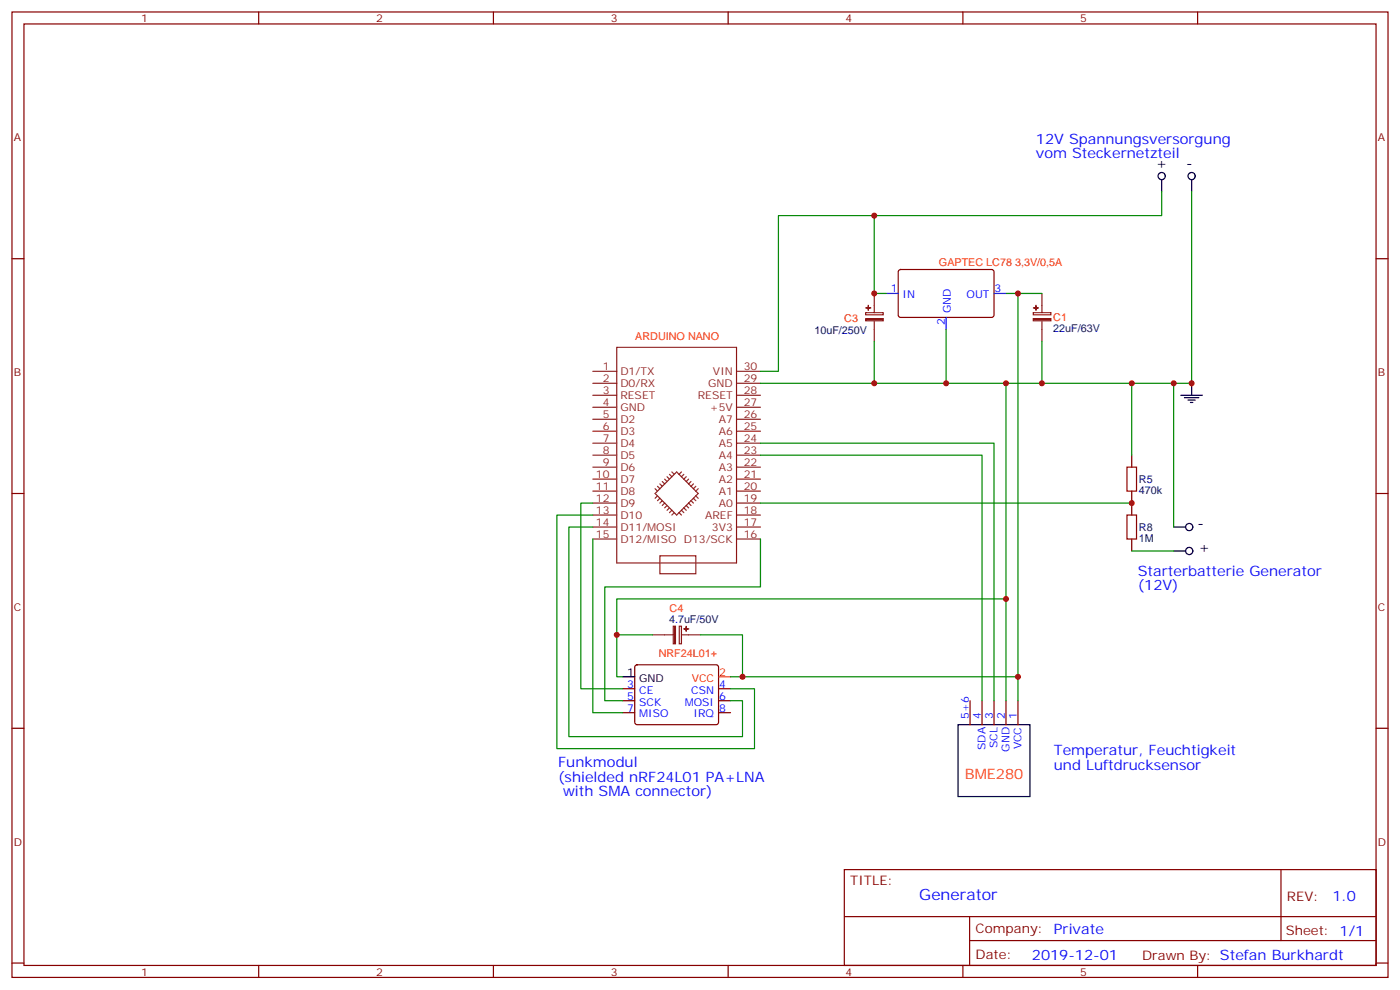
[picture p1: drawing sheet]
<svg xmlns="http://www.w3.org/2000/svg" width="412mm" height="292mm" viewBox="0 0 412 292" stroke-linecap="round" stroke-linejoin="round" font-family="sans-serif">
<g fill="none" stroke="#870000" stroke-width=".35">
<path d="M3.5 3.5h405.4v284.4h-405.4zM7.1 7.1h398.2v277.2h-398.2zM76.2 3.5v3.6M145.3 3.5v3.6M214.5 3.5v3.6M283.6 3.5v3.6M352.8 3.5v3.6M3.5 76.2h3.6M264.8 79.6l.5-.2h27.1l.4 .7-.1 13-.6 .4-27.1-.1-.4-.6v-12.7zM405.3 76.2h3.6M333.4 134.1v3.5M3.5 145.3h3.6"/>
<path d="M333.4 144.6v7.1M333.4 158.8v3.5M405.3 145.3h3.6M187.2 196l.5-.2h23.3l.5 .2 .2 .5-.1 16.5-.6 .4h-23.6l-.4-.7v-16.2zM3.5 214.5h3.6M183.4 202.8h3.6M183.4 206.4h3.6M183.4 209.9h3.6M211.7 202.8h3.5M211.7 206.4h3.5M211.7 209.9h3.5M285.8 206.4v7"/>
<path d="M289.3 206.4v7M292.8 206.4v7M296.3 206.4v7M299.9 206.4v7M405.3 214.5h3.6M248.7 256.1h156.6v28.2h-156.6zM377.3 256.1v20.9M248.7 270h156.5M285.6 277h119.6M285.6 270v14.1M3.5 283.6h3.6M76.2 284.3v3.6"/>
<path d="M145.3 284.3v3.6M214.5 284.3v3.6M283.6 284.3v3.6M352.8 284.3v3.6M405.3 283.6h3.6"/>
</g>
<g fill="none" stroke="#8c2424" stroke-width=".35">
<path d="M255 92.1h5.2v.6h-5.2zM257.5 86.4v5.7M257.5 94.5v6M304.4 92.1h5.2v.6h-5.2zM306.9 86.4v5.7M306.9 94.5v6M174.6 119.9h7.1M174.6 116.4h7.1M174.6 112.9h7.1M174.6 109.4h7.1M181.7 102.3h35.3v63.5h-35.3zM217 119.9h7"/>
<path d="M217 116.4h7M217 112.9h7M217 109.4h7M174.6 137.6h7.1M174.6 134.1h7.1M174.6 130.5h7.1M174.6 127h7.1M174.6 123.5h7.1M197.2 139.7l.7 .7M197.9 139l.7 .7M200.7 139l-.7 .7M201.4 139.7l-.7 .7"/>
<path d="M217 137.6h7M217 134.1h7M217 130.5h7M217 127h7M217 123.5h7M174.6 155.2h7.1M174.6 151.7h7.1M174.6 148.2h7.1M174.6 144.6h7.1M174.6 141.1h7.1M174.6 158.8h7.1M193 145.3l6.3-6.3 6.4 6.3-6.4 6.4z"/>
<path d="M193 143.9l.7 .7M193.7 143.2l.7 .7M193.7 146.1l-.7 .7M194.4 142.5l.7 .7M194.4 146.8l-.7 .7M195.1 141.8l.7 .7M195.1 147.5l-.7 .7M195.8 148.2l-.7 .7M195.8 141.1l.7 .7M196.5 140.4l.7 .7M196.5 148.9l-.7 .7M197.2 149.6l-.7 .7"/>
<path d="M197.9 150.3l-.7 .7M198.6 151l-.7 .7M200 151l.7 .7M200.7 150.3l.7 .7M201.4 149.6l.7 .7M202.1 148.9l.7 .7M202.1 140.4l-.7 .7M202.8 148.2l.8 .7M202.8 141.1l-.7 .7M203.6 147.5l.7 .7M203.6 141.8l-.8 .7M204.3 146.8l.7 .7"/>
<path d="M204.3 142.5l-.7 .7M205 146.1l.7 .7M205 143.2l-.7 .7M205.7 143.9l-.7 .7M217 155.2h7M217 151.7h7M217 148.2h7M217 144.6h7M217 141.1h7M217 158.8h7M194.4 163.7h10.6v5.3h-10.6zM192.3 187h6"/>
<path d="M200.1 184.4h.6v5.2h-.6zM200.7 187h5.7"/>
</g>
<path d="M332 137.6h2.8v7h-2.8zM332 151.7h2.8v7.1h-2.8z" fill="none" stroke="#a10000" stroke-width=".35"/>
<g fill="#8c2424" stroke="#8c2424" stroke-width=".35">
<path d="M304.4 93.8h5.2v.7h-5.2z"/>
<path d="M304.4 90.7h1.5z"/>
<path d="M305.2 90v1.4z"/>
<path d="M255 93.8h5.2v.7h-5.2z"/>
<path d="M255.1 90.7h1.4z"/>
<path d="M255.8 90v1.4z"/>
<path d="M198.3 184.4h.7v5.2h-.7z"/>
<path d="M202.1 184.5v1.4z"/>
<path d="M201.4 185.2h1.4z"/>
</g>
<path d="M261.1 86.4h3.5M278.7 93.5v3.5M292.8 86.4h3.5" fill="none" stroke="#00f" stroke-width=".35"/>
<g fill="none" stroke="#000" stroke-width=".35">
<path d="M342.2 52.9v3.5M351 52.9v3.5M347.8 116.4h6.4M348.9 117.1h4.2M350 117.8h2.1M350.7 118.5h.7M351 112.9v3.5M345.7 155.2h3.5M345.7 162.3h3.5M183.4 199.3h3.6M282.2 213.4h21.2v21.2h-21.2z"/>
<circle cx="342.2" cy="51.9" r="1.06"/>
<circle cx="351" cy="51.9" r="1.06"/>
<circle cx="350.3" cy="155.2" r="1.06"/>
<circle cx="350.3" cy="162.3" r="1.06"/>
</g>
<path d="M211.7 199.3h3.5" fill="none" stroke="#f00" stroke-width=".35"/>
<g fill="none" stroke="#008700" stroke-width=".35">
<path d="M342.2 56.4v7.1h-84.7v22.9h3.6M351 56.4v56.5h-44.1M257.5 63.5h-28.2v45.9h-5.3M278.7 97v15.9h28.2v-12.4M296.3 86.4h10.6M299.9 86.4v112.9h-84.7M224 112.9h54.7M257.5 100.5v12.4M296.3 112.9v63.5h-114.6v22.9h1.7M333.4 112.9v21.2M345.7 112.9v42.3M224 130.5h68.8v75.9"/>
<path d="M224 134.1h65.3v72.3M174.6 148.2h-3.5v54.6h12.3M174.6 158.8v51.1h8.8M174.6 155.2h-7v61.8h51.1v-10.6h-3.5M174.6 151.7h-10.6v68.8h58.2v-17.7h-7M224 158.8v14.1h-45.8v33.5h5.2M224 148.2h109.4M296.3 176.4v30M333.4 162.3h12.3M181.7 187h10.6M206.4 187h12.3v12.3M299.9 199.3v7.1"/>
</g>
<g fill="#c00">
<circle cx="257.5" cy="86.4" r=".88"/>
<circle cx="351" cy="112.9" r=".88"/>
<circle cx="306.9" cy="112.9" r=".88"/>
<circle cx="278.7" cy="112.9" r=".88"/>
<circle cx="257.5" cy="112.9" r=".88"/>
<circle cx="345.7" cy="112.9" r=".88"/>
<circle cx="333.4" cy="148.2" r=".88"/>
<circle cx="333.4" cy="112.9" r=".88"/>
<circle cx="257.5" cy="63.5" r=".88"/>
<circle cx="218.7" cy="199.3" r=".88"/>
<circle cx="299.9" cy="86.4" r=".88"/>
<circle cx="296.3" cy="112.9" r=".88"/>
<circle cx="181.7" cy="187" r=".88"/>
<circle cx="299.9" cy="199.3" r=".88"/>
<circle cx="296.3" cy="176.4" r=".88"/>
</g>
<text font-size="4.6" fill="#00f" x="270.8" y="265.1">Generator</text>
<g font-size="4.2" fill="#00f">
<text x="305.2" y="42.3">12V Spannungsversorgung</text>
<text x="305.2" y="46.6">vom Steckernetzteil</text>
<text x="335.1" y="169.6">Starterbatterie Generator</text>
<text x="335.1" y="173.8">(12V)</text>
<text x="164.4" y="226">Funkmodul</text>
<text x="310.4" y="222.4">Temperatur, Feuchtigkeit</text>
<text x="310.4" y="226.7">und Luftdrucksensor</text>
<text x="164.4" y="230.2">(shielded nRF24L01 PA+LNA</text>
<text x="165.9" y="234.4">with SMA connector)</text>
<text x="392.5" y="265.4">1.0</text>
<text x="310.4" y="275.2">Private</text>
<text x="304" y="282.7">2019-12-01</text>
</g>
<g font-size="4.2">
<text x="340.4" y="49.6">+</text>
<text x="349.4" y="49.6">-</text>
<text x="352.8" y="155.5">-</text>
<text x="353" y="162.5">+</text>
</g>
<text font-size="4.2" fill="#f30" x="284.2" y="229.6">BME280</text>
<g font-size="3.9" fill="#800">
<text x="250.5" y="260.7">TITLE:</text>
<text x="379.1" y="265.4">REV:</text>
<text x="287.4" y="274.9">Company:</text>
<text x="378.7" y="275.5">Sheet: 1/1</text>
<text x="287.4" y="282.6">Date:</text>
<text x="336.4" y="282.7">Drawn By: Stefan Burkhardt</text>
</g>
<g font-size="3.2" fill="#800">
<text x="41.6" y="6.5">1</text>
<text x="110.8" y="6.5">2</text>
<text x="179.9" y="6.5">3</text>
<text x="249.1" y="6.5">4</text>
<text x="318.2" y="6.5">5</text>
<text x="4.1" y="41.6">A</text>
<text x="405.9" y="41.6">A</text>
<text x="4.1" y="110.8">B</text>
<text x="405.9" y="110.8">B</text>
<text x="4.1" y="179.9">C</text>
<text x="405.9" y="179.9">C</text>
<text x="4.1" y="249.1">D</text>
<text x="405.9" y="249.1">D</text>
<text x="41.6" y="287.3">1</text>
<text x="110.8" y="287.3">2</text>
<text x="179.9" y="287.3">3</text>
<text x="249.1" y="287.3">4</text>
<text x="318.2" y="287.3">5</text>
</g>
<g font-size="3.2" fill="#f30">
<text x="276.6" y="78.3">GAPTEC LC78 3,3V/0,5A</text>
<text x="248.7" y="94.7">C3</text>
<text x="310.3" y="94.6">C1</text>
<text x="187.1" y="100">ARDUINO NANO</text>
<text x="197.2" y="180.2">C4</text>
<text x="194" y="193.5">NRF24L01+</text>
</g>
<g font-size="3.2" fill="#00f">
<text x="262.4" y="86.1">1</text>
<text x="265.9" y="87.8">IN</text>
<text x="284.7" y="87.8">OUT</text>
<text x="293" y="86.1">3</text>
<text x="278.3" y="95.7" transform="rotate(-90 278.3 95.7)">2</text>
<text x="280.1" y="92.2" transform="rotate(-90 280.1 92.2)">GND</text>
<text x="184.8" y="202.5">3</text>
<text x="211.8" y="202.5">4</text>
<text x="184.8" y="206">5</text>
<text x="184.8" y="209.6">7</text>
<text x="188.3" y="204.3">CE</text>
<text x="188.3" y="207.8">SCK</text>
<text x="201.7" y="207.8">MOSI</text>
<text x="203.6" y="204.3">CSN</text>
<text x="211.8" y="206">6</text>
<text x="211.8" y="209.6">8</text>
<text x="188.3" y="211.3">MISO</text>
<text x="204.3" y="211.3">IRQ</text>
<text x="285.4" y="211.7" transform="rotate(-90 285.4 211.7)">5+6</text>
<text x="288.9" y="211.7" transform="rotate(-90 288.9 211.7)">4</text>
<text x="292.5" y="211.7" transform="rotate(-90 292.5 211.7)">3</text>
<text x="296" y="211.7" transform="rotate(-90 296 211.7)">2</text>
<text x="299.5" y="211.7" transform="rotate(-90 299.5 211.7)">1</text>
<text x="290.3" y="220.9" transform="rotate(-90 290.3 220.9)">SDA</text>
<text x="293.9" y="220.3" transform="rotate(-90 293.9 220.3)">SCL</text>
<text x="297.4" y="221.4" transform="rotate(-90 297.4 221.4)">GND</text>
<text x="300.9" y="220.7" transform="rotate(-90 300.9 220.7)">VCC</text>
</g>
<g font-size="3.2" fill="#000080">
<text x="239.9" y="98.3">10uF/250V</text>
<text x="310.3" y="97.8">22uF/63V</text>
<text x="335.5" y="142.3">R5</text>
<text x="335.5" y="145.4">470k</text>
<text x="335.5" y="159.5">1M</text>
<text x="335.5" y="156.4">R8</text>
<text x="197.1" y="183.4">4.7uF/50V</text>
</g>
<g font-size="3.2" fill="#8d2323">
<text x="177.5" y="112.5">2</text>
<text x="177.5" y="109">1</text>
<text x="182.7" y="113.9">D0/RX</text>
<text x="182.7" y="110.4">D1/TX</text>
<text x="208.6" y="113.9">GND</text>
<text x="210" y="110.4">VIN</text>
<text x="219.1" y="109">30</text>
<text x="219.1" y="112.5">29</text>
<text x="177.5" y="119.6">4</text>
<text x="177.5" y="116.1">3</text>
<text x="182.7" y="117.5">RESET</text>
<text x="205.6" y="117.5">RESET</text>
<text x="219.1" y="116.1">28</text>
<text x="219.1" y="119.6">27</text>
<text x="177.5" y="123.1">5</text>
<text x="182.7" y="124.5">D2</text>
<text x="182.7" y="121">GND</text>
<text x="209.1" y="121">+5V</text>
<text x="211.7" y="124.5">A7</text>
<text x="219.1" y="123.1">26</text>
<text x="177.5" y="130.2">7</text>
<text x="177.5" y="126.6">6</text>
<text x="182.7" y="131.6">D4</text>
<text x="182.7" y="128.1">D3</text>
<text x="211.7" y="128.1">A6</text>
<text x="211.7" y="131.6">A5</text>
<text x="219.1" y="126.6">25</text>
<text x="219.1" y="130.2">24</text>
<text x="177.5" y="137.2">9</text>
<text x="177.5" y="133.7">8</text>
<text x="182.7" y="135.1">D5</text>
<text x="211.7" y="135.1">A4</text>
<text x="219.1" y="133.7">23</text>
<text x="219.1" y="137.2">22</text>
<text x="175.5" y="140.8">10</text>
<text x="182.7" y="142.2">D7</text>
<text x="182.7" y="138.6">D6</text>
<text x="211.7" y="138.6">A3</text>
<text x="211.7" y="142.2">A2</text>
<text x="219.1" y="140.8">21</text>
<text x="175.5" y="147.8">12</text>
<text x="175.5" y="144.3">11</text>
<text x="182.7" y="149.2">D9</text>
<text x="182.7" y="145.7">D8</text>
<text x="211.7" y="145.7">A1</text>
<text x="211.7" y="149.2">A0</text>
<text x="219.1" y="144.3">20</text>
<text x="219.1" y="147.8">19</text>
<text x="175.5" y="154.9">14</text>
<text x="175.5" y="151.3">13</text>
<text x="182.7" y="152.8">D10</text>
<text x="207.7" y="152.8">AREF</text>
<text x="219.1" y="151.3">18</text>
<text x="219.1" y="154.9">17</text>
<text x="175.5" y="158.4">15</text>
<text x="182.7" y="156.3">D11/MOSI</text>
<text x="182.7" y="159.8">D12/MISO D13/SCK</text>
<text x="209.7" y="156.3">3V3</text>
<text x="219.1" y="158.4">16</text>
</g>
<g font-size="3.2">
<text x="184.8" y="199">1</text>
<text x="188.3" y="200.7">GND</text>
</g>
<g font-size="3.2" fill="#f00">
<text x="203.8" y="200.7">VCC</text>
<text x="211.8" y="199">2</text>
</g>
</svg>
